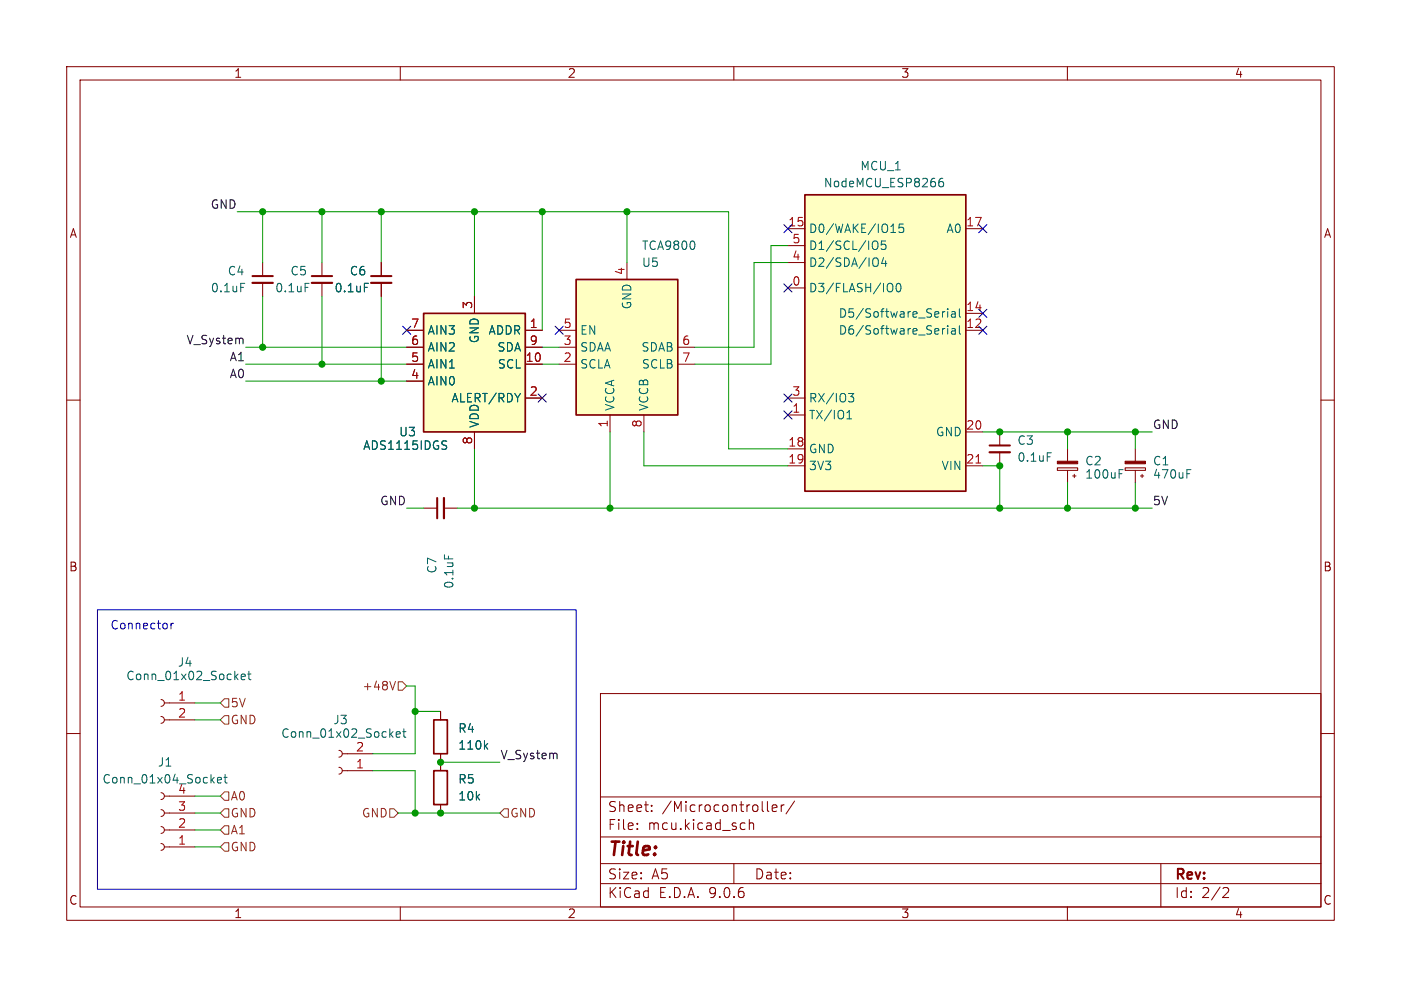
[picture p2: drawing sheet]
(kicad_sch
 (version 20250114)
 (generator "eeschema")
 (generator_version "9.0")
 (paper "A5")
 (lib_symbols
  (symbol "Analog_ADC:ADS1115IDGS" (exclude_from_sim no) (in_bom yes) (on_board yes)
   (property "Reference" "U" (at 2.54 13.97 0) (effects (font (size 1.27 1.27))))
   (property "Value" "ADS1115IDGS" (at 7.62 11.43 0) (effects (font (size 1.27 1.27))))
   (property "Footprint" "Package_SO:TSSOP-10_3x3mm_P0.5mm" (at 0 -12.7 0) (effects (font (size 1.27 1.27)) (hide yes)))
   (property "Datasheet" "http://www.ti.com/lit/ds/symlink/ads1113.pdf" (at -1.27 -22.86 0) (effects (font (size 1.27 1.27)) (hide yes)))
   (property "Description" "Ultra-Small, Low-Power, I2C-Compatible, 860-SPS, 16-Bit ADCs With Internal Reference, Oscillator, and Programmable Comparator, VSSOP-10" (at 0 0 0) (effects (font (size 1.27 1.27)) (hide yes)))
   (symbol "ADS1115IDGS_0_1"
    (rectangle (start -7.62 10.16) (end 7.62 -7.62) (stroke (width 0.254) (type default)) (fill (type background))))
   (symbol "ADS1115IDGS_1_1"
    (pin input line (at -10.16 2.54 0) (length 2.54) (name "AIN0" (effects (font (size 1.27 1.27)))) (number "4" (effects (font (size 1.27 1.27)))))
    (pin input line (at -10.16 0 0) (length 2.54) (name "AIN1" (effects (font (size 1.27 1.27)))) (number "5" (effects (font (size 1.27 1.27)))))
    (pin input line (at -10.16 -2.54 0) (length 2.54) (name "AIN2" (effects (font (size 1.27 1.27)))) (number "6" (effects (font (size 1.27 1.27)))))
    (pin input line (at -10.16 -5.08 0) (length 2.54) (name "AIN3" (effects (font (size 1.27 1.27)))) (number "7" (effects (font (size 1.27 1.27)))))
    (pin power_in line (at 0 12.7 270) (length 2.54) (name "VDD" (effects (font (size 1.27 1.27)))) (number "8" (effects (font (size 1.27 1.27)))))
    (pin power_in line (at 0 -10.16 90) (length 2.54) (name "GND" (effects (font (size 1.27 1.27)))) (number "3" (effects (font (size 1.27 1.27)))))
    (pin output line (at 10.16 5.08 180) (length 2.54) (name "ALERT/RDY" (effects (font (size 1.27 1.27)))) (number "2" (effects (font (size 1.27 1.27)))))
    (pin input line (at 10.16 0 180) (length 2.54) (name "SCL" (effects (font (size 1.27 1.27)))) (number "10" (effects (font (size 1.27 1.27)))))
    (pin bidirectional line (at 10.16 -2.54 180) (length 2.54) (name "SDA" (effects (font (size 1.27 1.27)))) (number "9" (effects (font (size 1.27 1.27)))))
    (pin input line (at 10.16 -5.08 180) (length 2.54) (name "ADDR" (effects (font (size 1.27 1.27)))) (number "1" (effects (font (size 1.27 1.27))))))
   (embedded_fonts no))
  (symbol "Connector:Conn_01x02_Socket"
   (pin_names
    (offset 1.016) (hide yes)) (exclude_from_sim no) (in_bom yes) (on_board yes)
   (property "Reference" "J" (at 0 2.54 0) (effects (font (size 1.27 1.27))))
   (property "Value" "Conn_01x02_Socket" (at 0 -5.08 0) (effects (font (size 1.27 1.27))))
   (property "Footprint" "" (at 0 0 0) (effects (font (size 1.27 1.27)) (hide yes)))
   (property "Datasheet" "~" (at 0 0 0) (effects (font (size 1.27 1.27)) (hide yes)))
   (property "Description" "Generic connector, single row, 01x02, script generated" (at 0 0 0) (effects (font (size 1.27 1.27)) (hide yes)))
   (property "ki_locked" "" (at 0 0 0) (effects (font (size 1.27 1.27))))
   (symbol "Conn_01x02_Socket_1_1"
    (polyline (pts (xy -1.27 0) (xy -0.508 0)) (stroke (width 0.1524) (type default)) (fill (type none)))
    (polyline (pts (xy -1.27 -2.54) (xy -0.508 -2.54)) (stroke (width 0.1524) (type default)) (fill (type none)))
    (arc (start 0 -0.508) (mid -0.5058 0) (end 0 0.508) (stroke (width 0.1524) (type default)) (fill (type none)))
    (arc (start 0 -3.048) (mid -0.5058 -2.54) (end 0 -2.032) (stroke (width 0.1524) (type default)) (fill (type none)))
    (pin passive line (at -5.08 0 0) (length 3.81) (name "Pin_1" (effects (font (size 1.27 1.27)))) (number "1" (effects (font (size 1.27 1.27)))))
    (pin passive line (at -5.08 -2.54 0) (length 3.81) (name "Pin_2" (effects (font (size 1.27 1.27)))) (number "2" (effects (font (size 1.27 1.27))))))
   (embedded_fonts no))
  (symbol "Connector:Conn_01x04_Socket"
   (pin_names
    (offset 1.016) (hide yes)) (exclude_from_sim no) (in_bom yes) (on_board yes)
   (property "Reference" "J" (at 0 5.08 0) (effects (font (size 1.27 1.27))))
   (property "Value" "Conn_01x04_Socket" (at 0 -7.62 0) (effects (font (size 1.27 1.27))))
   (property "Footprint" "" (at 0 0 0) (effects (font (size 1.27 1.27)) (hide yes)))
   (property "Datasheet" "~" (at 0 0 0) (effects (font (size 1.27 1.27)) (hide yes)))
   (property "Description" "Generic connector, single row, 01x04, script generated" (at 0 0 0) (effects (font (size 1.27 1.27)) (hide yes)))
   (property "ki_locked" "" (at 0 0 0) (effects (font (size 1.27 1.27))))
   (symbol "Conn_01x04_Socket_1_1"
    (polyline (pts (xy -1.27 2.54) (xy -0.508 2.54)) (stroke (width 0.1524) (type default)) (fill (type none)))
    (polyline (pts (xy -1.27 0) (xy -0.508 0)) (stroke (width 0.1524) (type default)) (fill (type none)))
    (polyline (pts (xy -1.27 -2.54) (xy -0.508 -2.54)) (stroke (width 0.1524) (type default)) (fill (type none)))
    (polyline (pts (xy -1.27 -5.08) (xy -0.508 -5.08)) (stroke (width 0.1524) (type default)) (fill (type none)))
    (arc (start 0 2.032) (mid -0.5058 2.54) (end 0 3.048) (stroke (width 0.1524) (type default)) (fill (type none)))
    (arc (start 0 -0.508) (mid -0.5058 0) (end 0 0.508) (stroke (width 0.1524) (type default)) (fill (type none)))
    (arc (start 0 -3.048) (mid -0.5058 -2.54) (end 0 -2.032) (stroke (width 0.1524) (type default)) (fill (type none)))
    (arc (start 0 -5.588) (mid -0.5058 -5.08) (end 0 -4.572) (stroke (width 0.1524) (type default)) (fill (type none)))
    (pin passive line (at -5.08 2.54 0) (length 3.81) (name "Pin_1" (effects (font (size 1.27 1.27)))) (number "1" (effects (font (size 1.27 1.27)))))
    (pin passive line (at -5.08 0 0) (length 3.81) (name "Pin_2" (effects (font (size 1.27 1.27)))) (number "2" (effects (font (size 1.27 1.27)))))
    (pin passive line (at -5.08 -2.54 0) (length 3.81) (name "Pin_3" (effects (font (size 1.27 1.27)))) (number "3" (effects (font (size 1.27 1.27)))))
    (pin passive line (at -5.08 -5.08 0) (length 3.81) (name "Pin_4" (effects (font (size 1.27 1.27)))) (number "4" (effects (font (size 1.27 1.27))))))
   (embedded_fonts no))
  (symbol "Device:C_Polarized_Small"
   (pin_numbers (hide yes))
   (pin_names
    (offset 0.254) (hide yes)) (exclude_from_sim no) (in_bom yes) (on_board yes)
   (property "Reference" "C" (at 0.254 1.778 0) (effects (font (size 1.27 1.27)) (justify left)))
   (property "Value" "C_Polarized_Small" (at 0.254 -2.032 0) (effects (font (size 1.27 1.27)) (justify left)))
   (property "Footprint" "" (at 0 0 0) (effects (font (size 1.27 1.27)) (hide yes)))
   (property "Datasheet" "~" (at 0 0 0) (effects (font (size 1.27 1.27)) (hide yes)))
   (property "Description" "Polarized capacitor, small symbol" (at 0 0 0) (effects (font (size 1.27 1.27)) (hide yes)))
   (symbol "C_Polarized_Small_0_1"
    (rectangle (start -1.524 0.6858) (end 1.524 0.3048) (stroke (width 0) (type default)) (fill (type none)))
    (rectangle (start -1.524 -0.3048) (end 1.524 -0.6858) (stroke (width 0) (type default)) (fill (type outline)))
    (polyline (pts (xy -1.27 1.524) (xy -0.762 1.524)) (stroke (width 0) (type default)) (fill (type none)))
    (polyline (pts (xy -1.016 1.27) (xy -1.016 1.778)) (stroke (width 0) (type default)) (fill (type none))))
   (symbol "C_Polarized_Small_1_1"
    (pin passive line (at 0 2.54 270) (length 1.8542) (name "~" (effects (font (size 1.27 1.27)))) (number "1" (effects (font (size 1.27 1.27)))))
    (pin passive line (at 0 -2.54 90) (length 1.8542) (name "~" (effects (font (size 1.27 1.27)))) (number "2" (effects (font (size 1.27 1.27))))))
   (embedded_fonts no))
  (symbol "Device:C_Small"
   (pin_numbers (hide yes))
   (pin_names
    (offset 0.254) (hide yes)) (exclude_from_sim no) (in_bom yes) (on_board yes)
   (property "Reference" "C" (at 0.254 1.778 0) (effects (font (size 1.27 1.27)) (justify left)))
   (property "Value" "C_Small" (at 0.254 -2.032 0) (effects (font (size 1.27 1.27)) (justify left)))
   (property "Footprint" "" (at 0 0 0) (effects (font (size 1.27 1.27)) (hide yes)))
   (property "Datasheet" "~" (at 0 0 0) (effects (font (size 1.27 1.27)) (hide yes)))
   (property "Description" "Unpolarized capacitor, small symbol" (at 0 0 0) (effects (font (size 1.27 1.27)) (hide yes)))
   (symbol "C_Small_0_1"
    (polyline (pts (xy -1.524 0.508) (xy 1.524 0.508)) (stroke (width 0.3048) (type default)) (fill (type none)))
    (polyline (pts (xy -1.524 -0.508) (xy 1.524 -0.508)) (stroke (width 0.3302) (type default)) (fill (type none))))
   (symbol "C_Small_1_1"
    (pin passive line (at 0 2.54 270) (length 2.032) (name "~" (effects (font (size 1.27 1.27)))) (number "1" (effects (font (size 1.27 1.27)))))
    (pin passive line (at 0 -2.54 90) (length 2.032) (name "~" (effects (font (size 1.27 1.27)))) (number "2" (effects (font (size 1.27 1.27))))))
   (embedded_fonts no))
  (symbol "Device:R"
   (pin_numbers (hide yes))
   (pin_names
    (offset 0)) (exclude_from_sim no) (in_bom yes) (on_board yes)
   (property "Reference" "R" (at 2.032 0 90) (effects (font (size 1.27 1.27))))
   (property "Value" "R" (at 0 0 90) (effects (font (size 1.27 1.27))))
   (property "Footprint" "" (at -1.778 0 90) (effects (font (size 1.27 1.27)) (hide yes)))
   (property "Datasheet" "~" (at 0 0 0) (effects (font (size 1.27 1.27)) (hide yes)))
   (property "Description" "Resistor" (at 0 0 0) (effects (font (size 1.27 1.27)) (hide yes)))
   (symbol "R_0_1"
    (rectangle (start -1.016 -2.54) (end 1.016 2.54) (stroke (width 0.254) (type default)) (fill (type none))))
   (symbol "R_1_1"
    (pin passive line (at 0 3.81 270) (length 1.27) (name "~" (effects (font (size 1.27 1.27)))) (number "1" (effects (font (size 1.27 1.27)))))
    (pin passive line (at 0 -3.81 90) (length 1.27) (name "~" (effects (font (size 1.27 1.27)))) (number "2" (effects (font (size 1.27 1.27))))))
   (embedded_fonts no))
  (symbol "Interface:TCA9800" (exclude_from_sim no) (in_bom yes) (on_board yes)
   (property "Reference" "U" (at -7.62 11.43 0) (effects (font (size 1.27 1.27)) (justify left)))
   (property "Value" "TCA9800" (at 5.08 11.43 0) (effects (font (size 1.27 1.27)) (justify left)))
   (property "Footprint" "Package_SO:VSSOP-8_3x3mm_P0.65mm" (at 22.86 -11.43 0) (effects (font (size 1.27 1.27)) (hide yes)))
   (property "Datasheet" "http://www.ti.com/lit/ds/symlink/tca9800.pdf" (at -7.62 11.43 0) (effects (font (size 1.27 1.27)) (hide yes)))
   (property "Description" "Level-Translating I2C Bus Buffer/Repeater 0.54mA Current Source, VSSOP-8" (at 0 0 0) (effects (font (size 1.27 1.27)) (hide yes)))
   (symbol "TCA9800_0_1"
    (rectangle (start -7.62 10.16) (end 7.62 -10.16) (stroke (width 0.254) (type default)) (fill (type background))))
   (symbol "TCA9800_1_1"
    (pin bidirectional line (at -10.16 2.54 0) (length 2.54) (name "SCLA" (effects (font (size 1.27 1.27)))) (number "2" (effects (font (size 1.27 1.27)))))
    (pin bidirectional line (at -10.16 0 0) (length 2.54) (name "SDAA" (effects (font (size 1.27 1.27)))) (number "3" (effects (font (size 1.27 1.27)))))
    (pin input line (at -10.16 -2.54 0) (length 2.54) (name "EN" (effects (font (size 1.27 1.27)))) (number "5" (effects (font (size 1.27 1.27)))))
    (pin power_in line (at -2.54 12.7 270) (length 2.54) (name "VCCA" (effects (font (size 1.27 1.27)))) (number "1" (effects (font (size 1.27 1.27)))))
    (pin power_in line (at 0 -12.7 90) (length 2.54) (name "GND" (effects (font (size 1.27 1.27)))) (number "4" (effects (font (size 1.27 1.27)))))
    (pin power_in line (at 2.54 12.7 270) (length 2.54) (name "VCCB" (effects (font (size 1.27 1.27)))) (number "8" (effects (font (size 1.27 1.27)))))
    (pin bidirectional line (at 10.16 2.54 180) (length 2.54) (name "SCLB" (effects (font (size 1.27 1.27)))) (number "7" (effects (font (size 1.27 1.27)))))
    (pin bidirectional line (at 10.16 0 180) (length 2.54) (name "SDAB" (effects (font (size 1.27 1.27)))) (number "6" (effects (font (size 1.27 1.27))))))
   (embedded_fonts no))
  (symbol "Proa:NodeMCU_ESP8266" (exclude_from_sim no) (in_bom yes) (on_board yes)
   (property "Reference" "MCU_?" (at 8.89 -24.13 0) (effects (font (size 1.27 1.27)) (justify right)))
   (property "Value" "NodeMCU_ESP8266" (at 6.35 24.384 0) (effects (font (size 1.27 1.27)) (justify right)))
   (property "Footprint" "" (at -3.81 39.37 0) (effects (font (size 1.27 1.27)) (justify right) (hide yes)))
   (property "Datasheet" "" (at -1.27 35.56 0) (effects (font (size 1.27 1.27)) (hide yes)))
   (property "Description" "" (at -1.27 5.08 0) (effects (font (size 1.27 1.27)) (hide yes)))
   (symbol "NodeMCU_ESP8266_0_1"
    (rectangle (start -13.97 21.59) (end 10.16 -22.86) (stroke (width 0.254) (type default)) (fill (type background))))
   (symbol "NodeMCU_ESP8266_1_1"
    (pin input line (at -16.51 16.51 0) (length 2.54) (name "A0" (effects (font (size 1.27 1.27)))) (number "17" (effects (font (size 1.27 1.27)))))
    (pin bidirectional line (at -16.51 3.81 0) (length 2.54) (name "D5/Software_Serial" (effects (font (size 1.27 1.27)))) (number "14" (effects (font (size 1.27 1.27)))))
    (pin bidirectional line (at -16.51 1.27 0) (length 2.54) (name "D6/Software_Serial" (effects (font (size 1.27 1.27)))) (number "12" (effects (font (size 1.27 1.27)))))
    (pin power_in line (at -16.51 -13.97 0) (length 2.54) (name "GND" (effects (font (size 1.27 1.27)))) (number "20" (effects (font (size 1.27 1.27)))))
    (pin power_in line (at -16.51 -19.05 0) (length 2.54) (name "VIN" (effects (font (size 1.27 1.27)))) (number "21" (effects (font (size 1.27 1.27)))))
    (pin bidirectional line (at 12.7 16.51 180) (length 2.54) (name "D0/WAKE/IO15" (effects (font (size 1.27 1.27)))) (number "15" (effects (font (size 1.27 1.27)))))
    (pin bidirectional line (at 12.7 13.97 180) (length 2.54) (name "D1/SCL/IO5" (effects (font (size 1.27 1.27)))) (number "5" (effects (font (size 1.27 1.27)))))
    (pin bidirectional line (at 12.7 11.43 180) (length 2.54) (name "D2/SDA/IO4" (effects (font (size 1.27 1.27)))) (number "4" (effects (font (size 1.27 1.27)))))
    (pin bidirectional line (at 12.7 7.62 180) (length 2.54) (name "D3/FLASH/IO0" (effects (font (size 1.27 1.27)))) (number "0" (effects (font (size 1.27 1.27)))))
    (pin bidirectional line (at 12.7 -8.89 180) (length 2.54) (name "RX/IO3" (effects (font (size 1.27 1.27)))) (number "3" (effects (font (size 1.27 1.27)))))
    (pin bidirectional line (at 12.7 -11.43 180) (length 2.54) (name "TX/IO1" (effects (font (size 1.27 1.27)))) (number "1" (effects (font (size 1.27 1.27)))))
    (pin power_in line (at 12.7 -16.51 180) (length 2.54) (name "GND" (effects (font (size 1.27 1.27)))) (number "18" (effects (font (size 1.27 1.27)))))
    (pin power_out line (at 12.7 -19.05 180) (length 2.54) (name "3V3" (effects (font (size 1.27 1.27)))) (number "19" (effects (font (size 1.27 1.27))))))
   (embedded_fonts no)))
 (rectangle
  (start 14.605 91.44)
  (end 86.36 133.35)
  (stroke (width 0) (type default))
  (fill (type none)))
 (text "Connector"
  (exclude_from_sim yes)
  (at 21.336 93.98 0)
  (effects (font (size 1.27 1.27))))
 (junction
  (at 57.15 31.75)
  (diameter 0)
  (color 0 0 0 0))
 (junction
  (at 91.44 76.2)
  (diameter 0)
  (color 0 0 0 0))
 (junction
  (at 62.23 121.92)
  (diameter 0)
  (color 0 0 0 0))
 (junction
  (at 160.02 76.2)
  (diameter 0)
  (color 0 0 0 0))
 (junction
  (at 48.26 31.75)
  (diameter 0)
  (color 0 0 0 0))
 (junction
  (at 81.28 31.75)
  (diameter 0)
  (color 0 0 0 0))
 (junction
  (at 170.18 64.77)
  (diameter 0)
  (color 0 0 0 0))
 (junction
  (at 57.15 57.15)
  (diameter 0)
  (color 0 0 0 0))
 (junction
  (at 71.12 31.75)
  (diameter 0)
  (color 0 0 0 0))
 (junction
  (at 149.86 64.77)
  (diameter 0)
  (color 0 0 0 0))
 (junction
  (at 93.98 31.75)
  (diameter 0)
  (color 0 0 0 0))
 (junction
  (at 48.26 54.61)
  (diameter 0)
  (color 0 0 0 0))
 (junction
  (at 71.12 76.2)
  (diameter 0)
  (color 0 0 0 0))
 (junction
  (at 160.02 64.77)
  (diameter 0)
  (color 0 0 0 0))
 (junction
  (at 149.86 69.85)
  (diameter 0)
  (color 0 0 0 0))
 (junction
  (at 66.04 121.92)
  (diameter 0)
  (color 0 0 0 0))
 (junction
  (at 149.86 76.2)
  (diameter 0)
  (color 0 0 0 0))
 (junction
  (at 62.23 106.68)
  (diameter 0)
  (color 0 0 0 0))
 (junction
  (at 66.04 114.3)
  (diameter 0)
  (color 0 0 0 0))
 (junction
  (at 170.18 76.2)
  (diameter 0)
  (color 0 0 0 0))
 (junction
  (at 39.37 31.75)
  (diameter 0)
  (color 0 0 0 0))
 (junction
  (at 39.37 52.07)
  (diameter 0)
  (color 0 0 0 0))
 (no_connect
  (at 147.32 49.53))
 (no_connect
  (at 118.11 43.18))
 (no_connect
  (at 118.11 59.69))
 (no_connect
  (at 118.11 62.23))
 (no_connect
  (at 147.32 34.29))
 (no_connect
  (at 118.11 34.29))
 (no_connect
  (at 60.96 49.53))
 (no_connect
  (at 83.82 49.53))
 (no_connect
  (at 81.28 59.69))
 (no_connect
  (at 147.32 46.99))
 (wire
  (pts (xy 71.12 67.31) (xy 71.12 76.2))
  (stroke (width 0) (type default)))
 (wire
  (pts (xy 39.37 31.75) (xy 48.26 31.75))
  (stroke (width 0) (type default)))
 (wire
  (pts (xy 48.26 31.75) (xy 57.15 31.75))
  (stroke (width 0) (type default)))
 (wire
  (pts (xy 60.96 57.15) (xy 57.15 57.15))
  (stroke (width 0) (type default)))
 (wire
  (pts (xy 81.28 31.75) (xy 81.28 49.53))
  (stroke (width 0) (type default)))
 (wire
  (pts (xy 93.98 31.75) (xy 109.22 31.75))
  (stroke (width 0) (type default)))
 (wire
  (pts (xy 147.32 69.85) (xy 149.86 69.85))
  (stroke (width 0) (type default)))
 (wire
  (pts (xy 81.28 52.07) (xy 83.82 52.07))
  (stroke (width 0) (type default)))
 (wire
  (pts (xy 57.15 57.15) (xy 36.83 57.15))
  (stroke (width 0) (type default)))
 (wire
  (pts (xy 35.56 31.75) (xy 39.37 31.75))
  (stroke (width 0) (type default)))
 (wire
  (pts (xy 160.02 64.77) (xy 170.18 64.77))
  (stroke (width 0) (type default)))
 (wire
  (pts (xy 71.12 31.75) (xy 71.12 44.45))
  (stroke (width 0) (type default)))
 (wire
  (pts (xy 48.26 44.45) (xy 48.26 54.61))
  (stroke (width 0) (type default)))
 (wire
  (pts (xy 93.98 31.75) (xy 81.28 31.75))
  (stroke (width 0) (type default)))
 (wire
  (pts (xy 160.02 72.39) (xy 160.02 76.2))
  (stroke (width 0) (type default)))
 (wire
  (pts (xy 60.96 76.2) (xy 63.5 76.2))
  (stroke (width 0) (type default)))
 (wire
  (pts (xy 59.69 121.92) (xy 62.23 121.92))
  (stroke (width 0) (type default)))
 (wire
  (pts (xy 39.37 39.37) (xy 39.37 31.75))
  (stroke (width 0) (type default)))
 (wire
  (pts (xy 39.37 44.45) (xy 39.37 52.07))
  (stroke (width 0) (type default)))
 (wire
  (pts (xy 170.18 64.77) (xy 170.18 67.31))
  (stroke (width 0) (type default)))
 (wire
  (pts (xy 57.15 31.75) (xy 71.12 31.75))
  (stroke (width 0) (type default)))
 (wire
  (pts (xy 33.02 124.46) (xy 29.21 124.46))
  (stroke (width 0) (type default)))
 (wire
  (pts (xy 149.86 76.2) (xy 160.02 76.2))
  (stroke (width 0) (type default)))
 (wire
  (pts (xy 149.86 64.77) (xy 147.32 64.77))
  (stroke (width 0) (type default)))
 (wire
  (pts (xy 149.86 69.85) (xy 149.86 76.2))
  (stroke (width 0) (type default)))
 (wire
  (pts (xy 81.28 54.61) (xy 83.82 54.61))
  (stroke (width 0) (type default)))
 (wire
  (pts (xy 33.02 105.41) (xy 29.21 105.41))
  (stroke (width 0) (type default)))
 (wire
  (pts (xy 118.11 69.85) (xy 96.52 69.85))
  (stroke (width 0) (type default)))
 (wire
  (pts (xy 104.14 52.07) (xy 113.03 52.07))
  (stroke (width 0) (type default)))
 (wire
  (pts (xy 33.02 119.38) (xy 29.21 119.38))
  (stroke (width 0) (type default)))
 (wire
  (pts (xy 96.52 69.85) (xy 96.52 64.77))
  (stroke (width 0) (type default)))
 (wire
  (pts (xy 57.15 44.45) (xy 57.15 57.15))
  (stroke (width 0) (type default)))
 (wire
  (pts (xy 91.44 76.2) (xy 149.86 76.2))
  (stroke (width 0) (type default)))
 (wire
  (pts (xy 48.26 31.75) (xy 48.26 39.37))
  (stroke (width 0) (type default)))
 (wire
  (pts (xy 62.23 102.87) (xy 60.96 102.87))
  (stroke (width 0) (type default)))
 (wire
  (pts (xy 57.15 31.75) (xy 57.15 39.37))
  (stroke (width 0) (type default)))
 (wire
  (pts (xy 109.22 31.75) (xy 109.22 67.31))
  (stroke (width 0) (type default)))
 (wire
  (pts (xy 39.37 52.07) (xy 60.96 52.07))
  (stroke (width 0) (type default)))
 (wire
  (pts (xy 48.26 54.61) (xy 60.96 54.61))
  (stroke (width 0) (type default)))
 (wire
  (pts (xy 160.02 76.2) (xy 170.18 76.2))
  (stroke (width 0) (type default)))
 (wire
  (pts (xy 62.23 121.92) (xy 62.23 115.57))
  (stroke (width 0) (type default)))
 (wire
  (pts (xy 170.18 76.2) (xy 172.72 76.2))
  (stroke (width 0) (type default)))
 (wire
  (pts (xy 91.44 76.2) (xy 71.12 76.2))
  (stroke (width 0) (type default)))
 (wire
  (pts (xy 170.18 64.77) (xy 172.72 64.77))
  (stroke (width 0) (type default)))
 (wire
  (pts (xy 109.22 67.31) (xy 118.11 67.31))
  (stroke (width 0) (type default)))
 (wire
  (pts (xy 68.58 76.2) (xy 71.12 76.2))
  (stroke (width 0) (type default)))
 (wire
  (pts (xy 81.28 31.75) (xy 71.12 31.75))
  (stroke (width 0) (type default)))
 (wire
  (pts (xy 62.23 106.68) (xy 62.23 113.03))
  (stroke (width 0) (type default)))
 (wire
  (pts (xy 33.02 107.95) (xy 29.21 107.95))
  (stroke (width 0) (type default)))
 (wire
  (pts (xy 66.04 121.92) (xy 74.93 121.92))
  (stroke (width 0) (type default)))
 (wire
  (pts (xy 113.03 39.37) (xy 113.03 52.07))
  (stroke (width 0) (type default)))
 (wire
  (pts (xy 36.83 54.61) (xy 48.26 54.61))
  (stroke (width 0) (type default)))
 (wire
  (pts (xy 66.04 114.3) (xy 74.93 114.3))
  (stroke (width 0) (type default)))
 (wire
  (pts (xy 104.14 54.61) (xy 115.57 54.61))
  (stroke (width 0) (type default)))
 (wire
  (pts (xy 115.57 36.83) (xy 118.11 36.83))
  (stroke (width 0) (type default)))
 (wire
  (pts (xy 170.18 72.39) (xy 170.18 76.2))
  (stroke (width 0) (type default)))
 (wire
  (pts (xy 62.23 106.68) (xy 66.04 106.68))
  (stroke (width 0) (type default)))
 (wire
  (pts (xy 55.88 113.03) (xy 62.23 113.03))
  (stroke (width 0) (type default)))
 (wire
  (pts (xy 62.23 115.57) (xy 55.88 115.57))
  (stroke (width 0) (type default)))
 (wire
  (pts (xy 93.98 31.75) (xy 93.98 39.37))
  (stroke (width 0) (type default)))
 (wire
  (pts (xy 62.23 102.87) (xy 62.23 106.68))
  (stroke (width 0) (type default)))
 (wire
  (pts (xy 33.02 121.92) (xy 29.21 121.92))
  (stroke (width 0) (type default)))
 (wire
  (pts (xy 66.04 121.92) (xy 62.23 121.92))
  (stroke (width 0) (type default)))
 (wire
  (pts (xy 118.11 39.37) (xy 113.03 39.37))
  (stroke (width 0) (type default)))
 (wire
  (pts (xy 115.57 54.61) (xy 115.57 36.83))
  (stroke (width 0) (type default)))
 (wire
  (pts (xy 149.86 64.77) (xy 160.02 64.77))
  (stroke (width 0) (type default)))
 (wire
  (pts (xy 160.02 64.77) (xy 160.02 67.31))
  (stroke (width 0) (type default)))
 (wire
  (pts (xy 36.83 52.07) (xy 39.37 52.07))
  (stroke (width 0) (type default)))
 (wire
  (pts (xy 91.44 64.77) (xy 91.44 76.2))
  (stroke (width 0) (type default)))
 (wire
  (pts (xy 33.02 127) (xy 29.21 127))
  (stroke (width 0) (type default)))
 (label "5V"
  (at 172.72 76.2 0)
  (effects (font (size 1.27 1.27)) (justify left bottom)))
 (label "A1"
  (at 36.83 54.61 180)
  (effects (font (size 1.27 1.27)) (justify right bottom)))
 (label "V_System"
  (at 36.83 52.07 180)
  (effects (font (size 1.27 1.27)) (justify right bottom)))
 (label "GND"
  (at 35.56 31.75 180)
  (effects (font (size 1.27 1.27)) (justify right bottom)))
 (label "V_System"
  (at 74.93 114.3 0)
  (effects (font (size 1.27 1.27)) (justify left bottom)))
 (label "GND"
  (at 172.72 64.77 0)
  (effects (font (size 1.27 1.27)) (justify left bottom)))
 (label "A0"
  (at 36.83 57.15 180)
  (effects (font (size 1.27 1.27)) (justify right bottom)))
 (label "GND"
  (at 60.96 76.2 180)
  (effects (font (size 1.27 1.27)) (justify right bottom)))
 (hierarchical_label "GND"
  (shape input)
  (at 33.02 107.95 0)
  (effects (font (size 1.27 1.27)) (justify left)))
 (hierarchical_label "A1"
  (shape input)
  (at 33.02 124.46 0)
  (effects (font (size 1.27 1.27)) (justify left)))
 (hierarchical_label "+48V"
  (shape input)
  (at 60.96 102.87 180)
  (effects (font (size 1.27 1.27)) (justify right)))
 (hierarchical_label "GND"
  (shape input)
  (at 59.69 121.92 180)
  (effects (font (size 1.27 1.27)) (justify right)))
 (hierarchical_label "GND"
  (shape input)
  (at 33.02 121.92 0)
  (effects (font (size 1.27 1.27)) (justify left)))
 (hierarchical_label "GND"
  (shape input)
  (at 33.02 127 0)
  (effects (font (size 1.27 1.27)) (justify left)))
 (hierarchical_label "GND"
  (shape input)
  (at 74.93 121.92 0)
  (effects (font (size 1.27 1.27)) (justify left)))
 (hierarchical_label "5V"
  (shape input)
  (at 33.02 105.41 0)
  (effects (font (size 1.27 1.27)) (justify left)))
 (hierarchical_label "A0"
  (shape input)
  (at 33.02 119.38 0)
  (effects (font (size 1.27 1.27)) (justify left)))
 (symbol
  (lib_id "Proa:NodeMCU_ESP8266")
  (at 130.81 50.8 0)
  (mirror y)
  (unit 1)
  (exclude_from_sim no)
  (in_bom yes)
  (on_board yes)
  (dnp no)
  (property "Reference" "MCU_1" (at 132.08 24.892 0) (effects (font (size 1.27 1.27))))
  (property "Value" "NodeMCU_ESP8266" (at 132.588 27.432 0) (effects (font (size 1.27 1.27))))
  (property "Footprint" "" (at 134.62 11.43 0) (effects (font (size 1.27 1.27)) (justify right) (hide yes)))
  (property "Datasheet" "" (at 132.08 15.24 0) (effects (font (size 1.27 1.27)) (hide yes)))
  (property "Description" "" (at 132.08 45.72 0) (effects (font (size 1.27 1.27)) (hide yes)))
  (pin "17")
  (pin "14")
  (pin "19")
  (pin "15")
  (pin "12")
  (pin "20")
  (pin "0")
  (pin "5")
  (pin "3")
  (pin "18")
  (pin "4")
  (pin "1")
  (pin "21"))
 (symbol
  (lib_id "Device:C_Small")
  (at 57.15 41.91 0)
  (unit 1)
  (exclude_from_sim no)
  (in_bom yes)
  (on_board yes)
  (dnp no)
  (property "Reference" "C6" (at 52.324 40.64 0) (effects (font (size 1.27 1.27)) (justify left)))
  (property "Value" "0.1uF" (at 50.038 43.18 0) (effects (font (size 1.27 1.27)) (justify left)))
  (property "Footprint" "" (at 57.15 41.91 0) (effects (font (size 1.27 1.27)) (hide yes)))
  (property "Datasheet" "~" (at 57.15 41.91 0) (effects (font (size 1.27 1.27)) (hide yes)))
  (property "Description" "Unpolarized capacitor, small symbol" (at 57.15 41.91 0) (effects (font (size 1.27 1.27)) (hide yes)))
  (pin "2")
  (pin "1"))
 (symbol
  (lib_id "Device:C_Small")
  (at 39.37 41.91 0)
  (unit 1)
  (exclude_from_sim no)
  (in_bom yes)
  (on_board yes)
  (dnp no)
  (property "Reference" "C4" (at 34.036 40.64 0) (effects (font (size 1.27 1.27)) (justify left)))
  (property "Value" "0.1uF" (at 31.496 43.18 0) (effects (font (size 1.27 1.27)) (justify left)))
  (property "Footprint" "" (at 39.37 41.91 0) (effects (font (size 1.27 1.27)) (hide yes)))
  (property "Datasheet" "~" (at 39.37 41.91 0) (effects (font (size 1.27 1.27)) (hide yes)))
  (property "Description" "Unpolarized capacitor, small symbol" (at 39.37 41.91 0) (effects (font (size 1.27 1.27)) (hide yes)))
  (pin "2")
  (pin "1"))
 (symbol
  (lib_id "Analog_ADC:ADS1115IDGS")
  (at 71.12 54.61 0)
  (mirror x)
  (unit 1)
  (exclude_from_sim no)
  (in_bom yes)
  (on_board yes)
  (dnp no)
  (property "Reference" "U3" (at 62.484 64.77 0) (effects (font (size 1.27 1.27)) (justify right)))
  (property "Value" "ADS1115IDGS" (at 67.31 66.802 0) (effects (font (size 1.27 1.27)) (justify right)))
  (property "Footprint" "Package_SO:TSSOP-10_3x3mm_P0.5mm" (at 71.12 41.91 0) (effects (font (size 1.27 1.27)) (hide yes)))
  (property "Datasheet" "http://www.ti.com/lit/ds/symlink/ads1113.pdf" (at 69.85 31.75 0) (effects (font (size 1.27 1.27)) (hide yes)))
  (property "Description" "Ultra-Small, Low-Power, I2C-Compatible, 860-SPS, 16-Bit ADCs With Internal Reference, Oscillator, and Programmable Comparator, VSSOP-10" (at 71.12 54.61 0) (effects (font (size 1.27 1.27)) (hide yes)))
  (pin "7")
  (pin "1")
  (pin "6")
  (pin "9")
  (pin "3")
  (pin "10")
  (pin "5")
  (pin "8")
  (pin "2")
  (pin "4"))
 (symbol
  (lib_id "Device:C_Polarized_Small")
  (at 170.18 69.85 180)
  (unit 1)
  (exclude_from_sim no)
  (in_bom yes)
  (on_board yes)
  (dnp no)
  (property "Reference" "C1" (at 172.72 69.126 0) (effects (font (size 1.27 1.27)) (justify right)))
  (property "Value" "470uF" (at 172.72 71.12 0) (effects (font (size 1.27 1.27)) (justify right)))
  (property "Footprint" "" (at 170.18 69.85 0) (effects (font (size 1.27 1.27)) (hide yes)))
  (property "Datasheet" "~" (at 170.18 69.85 0) (effects (font (size 1.27 1.27)) (hide yes)))
  (property "Description" "Polarized capacitor, small symbol" (at 170.18 69.85 0) (effects (font (size 1.27 1.27)) (hide yes)))
  (pin "2")
  (pin "1"))
 (symbol
  (lib_id "Device:R")
  (at 66.04 118.11 0)
  (unit 1)
  (exclude_from_sim no)
  (in_bom yes)
  (on_board yes)
  (dnp no)
  (fields_autoplaced yes)
  (property "Reference" "R5" (at 68.58 116.8399 0) (effects (font (size 1.27 1.27)) (justify left)))
  (property "Value" "10k" (at 68.58 119.3799 0) (effects (font (size 1.27 1.27)) (justify left)))
  (property "Footprint" "" (at 64.262 118.11 90) (effects (font (size 1.27 1.27)) (hide yes)))
  (property "Datasheet" "~" (at 66.04 118.11 0) (effects (font (size 1.27 1.27)) (hide yes)))
  (property "Description" "Resistor" (at 66.04 118.11 0) (effects (font (size 1.27 1.27)) (hide yes)))
  (pin "1")
  (pin "2"))
 (symbol
  (lib_id "Device:C_Small")
  (at 48.26 41.91 0)
  (unit 1)
  (exclude_from_sim no)
  (in_bom yes)
  (on_board yes)
  (dnp no)
  (property "Reference" "C5" (at 43.434 40.64 0) (effects (font (size 1.27 1.27)) (justify left)))
  (property "Value" "0.1uF" (at 41.148 43.18 0) (effects (font (size 1.27 1.27)) (justify left)))
  (property "Footprint" "" (at 48.26 41.91 0) (effects (font (size 1.27 1.27)) (hide yes)))
  (property "Datasheet" "~" (at 48.26 41.91 0) (effects (font (size 1.27 1.27)) (hide yes)))
  (property "Description" "Unpolarized capacitor, small symbol" (at 48.26 41.91 0) (effects (font (size 1.27 1.27)) (hide yes)))
  (pin "2")
  (pin "1"))
 (symbol
  (lib_id "Connector:Conn_01x02_Socket")
  (at 50.8 115.57 180)
  (unit 1)
  (exclude_from_sim no)
  (in_bom yes)
  (on_board yes)
  (dnp no)
  (property "Reference" "J3" (at 51.054 107.95 0) (effects (font (size 1.27 1.27))))
  (property "Value" "Conn_01x02_Socket" (at 51.562 109.982 0) (effects (font (size 1.27 1.27))))
  (property "Footprint" "" (at 50.8 115.57 0) (effects (font (size 1.27 1.27)) (hide yes)))
  (property "Datasheet" "~" (at 50.8 115.57 0) (effects (font (size 1.27 1.27)) (hide yes)))
  (property "Description" "Generic connector, single row, 01x02, script generated" (at 50.8 115.57 0) (effects (font (size 1.27 1.27)) (hide yes)))
  (pin "2")
  (pin "1"))
 (symbol
  (lib_id "Interface:TCA9800")
  (at 93.98 52.07 0)
  (mirror x)
  (unit 1)
  (exclude_from_sim no)
  (in_bom yes)
  (on_board yes)
  (dnp no)
  (property "Reference" "U5" (at 96.1233 39.37 0) (effects (font (size 1.27 1.27)) (justify left)))
  (property "Value" "TCA9800" (at 96.1233 36.83 0) (effects (font (size 1.27 1.27)) (justify left)))
  (property "Footprint" "Package_SO:VSSOP-8_3x3mm_P0.65mm" (at 116.84 40.64 0) (effects (font (size 1.27 1.27)) (hide yes)))
  (property "Datasheet" "http://www.ti.com/lit/ds/symlink/tca9800.pdf" (at 86.36 63.5 0) (effects (font (size 1.27 1.27)) (hide yes)))
  (property "Description" "Level-Translating I2C Bus Buffer/Repeater 0.54mA Current Source, VSSOP-8" (at 93.98 52.07 0) (effects (font (size 1.27 1.27)) (hide yes)))
  (pin "5")
  (pin "1")
  (pin "3")
  (pin "4")
  (pin "2")
  (pin "7")
  (pin "6")
  (pin "8"))
 (symbol
  (lib_id "Device:C_Polarized_Small")
  (at 160.02 69.85 180)
  (unit 1)
  (exclude_from_sim no)
  (in_bom yes)
  (on_board yes)
  (dnp no)
  (property "Reference" "C2" (at 162.56 69.126 0) (effects (font (size 1.27 1.27)) (justify right)))
  (property "Value" "100uF" (at 162.56 71.12 0) (effects (font (size 1.27 1.27)) (justify right)))
  (property "Footprint" "" (at 160.02 69.85 0) (effects (font (size 1.27 1.27)) (hide yes)))
  (property "Datasheet" "~" (at 160.02 69.85 0) (effects (font (size 1.27 1.27)) (hide yes)))
  (property "Description" "Polarized capacitor, small symbol" (at 160.02 69.85 0) (effects (font (size 1.27 1.27)) (hide yes)))
  (pin "2")
  (pin "1"))
 (symbol
  (lib_id "Device:C_Small")
  (at 66.04 76.2 90)
  (unit 1)
  (exclude_from_sim no)
  (in_bom yes)
  (on_board yes)
  (dnp no)
  (property "Reference" "C7" (at 64.77 86.106 0) (effects (font (size 1.27 1.27)) (justify left)))
  (property "Value" "0.1uF" (at 67.31 88.392 0) (effects (font (size 1.27 1.27)) (justify left)))
  (property "Footprint" "" (at 66.04 76.2 0) (effects (font (size 1.27 1.27)) (hide yes)))
  (property "Datasheet" "~" (at 66.04 76.2 0) (effects (font (size 1.27 1.27)) (hide yes)))
  (property "Description" "Unpolarized capacitor, small symbol" (at 66.04 76.2 0) (effects (font (size 1.27 1.27)) (hide yes)))
  (pin "2")
  (pin "1"))
 (symbol
  (lib_id "Connector:Conn_01x02_Socket")
  (at 24.13 105.41 0)
  (mirror y)
  (unit 1)
  (exclude_from_sim no)
  (in_bom yes)
  (on_board yes)
  (dnp no)
  (property "Reference" "J4" (at 28.956 99.314 0) (effects (font (size 1.27 1.27)) (justify left)))
  (property "Value" "Conn_01x02_Socket" (at 37.846 101.346 0) (effects (font (size 1.27 1.27)) (justify left)))
  (property "Footprint" "" (at 24.13 105.41 0) (effects (font (size 1.27 1.27)) (hide yes)))
  (property "Datasheet" "~" (at 24.13 105.41 0) (effects (font (size 1.27 1.27)) (hide yes)))
  (property "Description" "Generic connector, single row, 01x02, script generated" (at 24.13 105.41 0) (effects (font (size 1.27 1.27)) (hide yes)))
  (pin "1")
  (pin "2"))
 (symbol
  (lib_id "Device:R")
  (at 66.04 110.49 0)
  (unit 1)
  (exclude_from_sim no)
  (in_bom yes)
  (on_board yes)
  (dnp no)
  (fields_autoplaced yes)
  (property "Reference" "R4" (at 68.58 109.2199 0) (effects (font (size 1.27 1.27)) (justify left)))
  (property "Value" "110k" (at 68.58 111.7599 0) (effects (font (size 1.27 1.27)) (justify left)))
  (property "Footprint" "" (at 64.262 110.49 90) (effects (font (size 1.27 1.27)) (hide yes)))
  (property "Datasheet" "~" (at 66.04 110.49 0) (effects (font (size 1.27 1.27)) (hide yes)))
  (property "Description" "Resistor" (at 66.04 110.49 0) (effects (font (size 1.27 1.27)) (hide yes)))
  (pin "1")
  (pin "2"))
 (symbol
  (lib_id "Device:C_Small")
  (at 149.86 67.31 0)
  (unit 1)
  (exclude_from_sim no)
  (in_bom yes)
  (on_board yes)
  (dnp no)
  (fields_autoplaced yes)
  (property "Reference" "C3" (at 152.4 66.0462 0) (effects (font (size 1.27 1.27)) (justify left)))
  (property "Value" "0.1uF" (at 152.4 68.5862 0) (effects (font (size 1.27 1.27)) (justify left)))
  (property "Footprint" "" (at 149.86 67.31 0) (effects (font (size 1.27 1.27)) (hide yes)))
  (property "Datasheet" "~" (at 149.86 67.31 0) (effects (font (size 1.27 1.27)) (hide yes)))
  (property "Description" "Unpolarized capacitor, small symbol" (at 149.86 67.31 0) (effects (font (size 1.27 1.27)) (hide yes)))
  (pin "2")
  (pin "1"))
 (symbol
  (lib_id "Connector:Conn_01x04_Socket")
  (at 24.13 124.46 180)
  (unit 1)
  (exclude_from_sim no)
  (in_bom yes)
  (on_board yes)
  (dnp no)
  (fields_autoplaced yes)
  (property "Reference" "J1" (at 24.765 114.3 0) (effects (font (size 1.27 1.27))))
  (property "Value" "Conn_01x04_Socket" (at 24.765 116.84 0) (effects (font (size 1.27 1.27))))
  (property "Footprint" "" (at 24.13 124.46 0) (effects (font (size 1.27 1.27)) (hide yes)))
  (property "Datasheet" "~" (at 24.13 124.46 0) (effects (font (size 1.27 1.27)) (hide yes)))
  (property "Description" "Generic connector, single row, 01x04, script generated" (at 24.13 124.46 0) (effects (font (size 1.27 1.27)) (hide yes)))
  (pin "1")
  (pin "2")
  (pin "3")
  (pin "4")))
